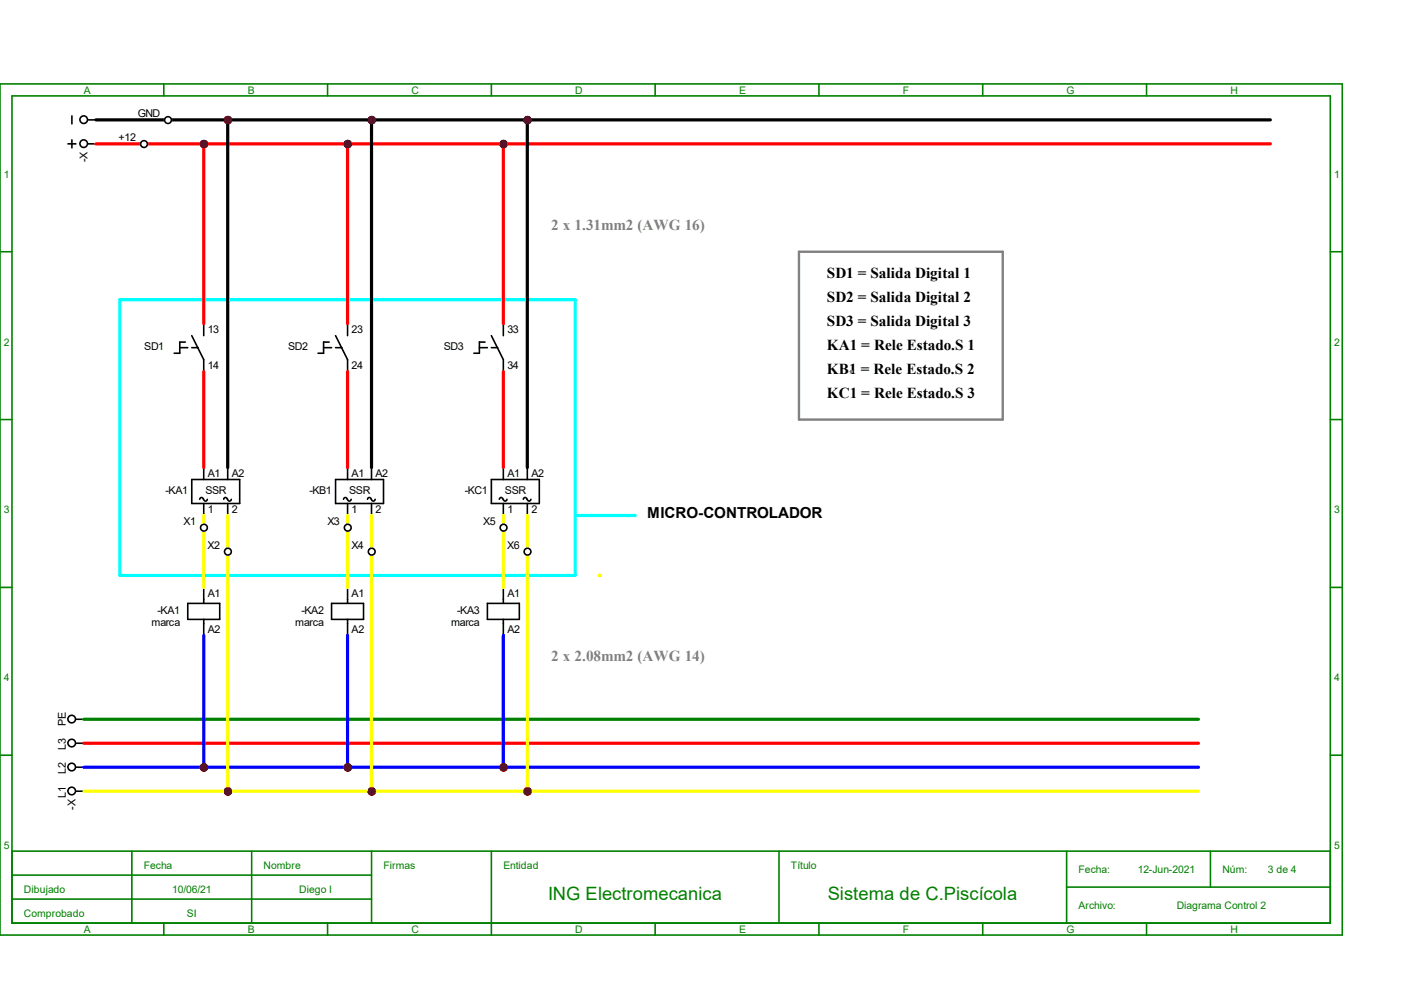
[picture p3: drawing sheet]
<svg xmlns="http://www.w3.org/2000/svg" width="297mm" height="210mm" viewBox="0 0 297 210" stroke-linecap="round" stroke-linejoin="round" font-family="sans-serif">
<g fill="none" stroke="#008000" stroke-width=".34">
<path d="M0 17.8h284.5v180.3h-284.5zM34.7 17.8v2.5M69.4 17.8v2.5M104.1 17.8v2.5M138.9 17.8v2.5M173.6 17.8v2.5M208.3 17.8v2.5M243 17.8v2.5M2.5 20.3h279.4v175.3h-279.4zM0 53.3h2.5M281.9 53.3h2.6M0 88.9h2.5"/>
<path d="M281.9 88.9h2.6M0 124.5h2.5M281.9 124.5h2.6M0 160h2.5M281.9 160h2.6M2.5 180.3h279.4M2.5 185.4h76.2M2.5 190.5h76.2M27.9 180.3v15.3M34.7 195.6v2.5M53.3 180.3v15.3M69.4 195.6v2.5"/>
<path d="M78.7 180.3v15.3M104.1 180.3v17.8M138.9 195.6v2.5M165.1 180.3v15.3M173.6 195.6v2.5M208.3 195.6v2.5M226.1 188h55.8M226.1 180.3v15.3M243 195.6v2.5M256.5 180.3v7.7"/>
</g>
<g fill="none" stroke="#000" stroke-width=".34">
<path d="M38.1 73.7h1.7M39.3 72.5h-1.2v2.3h-1.2M40.6 71.1l2.6 5.1v2.5M40.6 73.7h1.4M43.2 68.6v2.5M68.6 73.7h1.7M69.8 72.5h-1.2v2.3h-1.2M71.1 73.7h1.4M71.1 71.1l2.6 5.1v2.5M73.7 68.6v2.5M101.6 73.7h1.7M102.8 72.5h-1.2v2.3h-1.2"/>
<path d="M104.1 73.7h1.4M104.1 71.1l2.6 5.1v2.5M106.7 68.6v2.5M39.8 127.8h6.8v3.4h-6.8zM43.2 124.5v3.3M43.2 131.2v3.4"/>
</g>
<g fill="#f00" stroke="#800000" stroke-width=".34">
<circle cx="43.2" cy="30.5" r=".55"/>
<circle cx="73.7" cy="30.5" r=".55"/>
<circle cx="106.7" cy="30.5" r=".55"/>
</g>
<g fill="none" stroke="#000" stroke-width=".34">
<path d="M14.4 30.5h1.7M15.2 24.6v1.6M15.2 29.6v1.7M18.6 30.5h1.7M18.6 25.4h1.7M43.2 99.1v2.5M48.3 99.1v2.5M40.6 101.6h10.2v5.1h-10.2zM42.3 105.8a.38 .38 0 0 1 .4-.4 .38 .38 0 0 1 .4 .4M43.2 105.8a.38 .38 0 0 0 .4 .4 .38 .38 0 0 0 .3-.4M43.2 106.7v2.5M47.4 105.8a.38 .38 0 0 1 .4-.4 .38 .38 0 0 1 .4 .4"/>
<path d="M48.3 105.8a.38 .38 0 0 0 .3 .4 .38 .38 0 0 0 .4-.4M48.3 106.7v2.5M70.3 127.8h6.7v3.4h-6.7zM73.7 124.5v3.3M73.7 131.2v3.4M103.3 127.8h6.8v3.4h-6.8zM106.7 124.5v3.3M106.7 131.2v3.4"/>
<circle cx="17.7" cy="30.4" r=".8"/>
<circle cx="17.7" cy="25.4" r=".8"/>
</g>
<circle cx="48.3" cy="25.4" r=".55" fill="#f00" stroke="#800000" stroke-width=".34"/>
<g fill="none" stroke="#000" stroke-width=".34">
<path d="M73.7 99.1v2.5M78.7 99.1v2.5M106.7 99.1v2.5M111.8 99.1v2.5M71.1 101.6h10.2v5.1h-10.2zM72.8 105.8a.38 .38 0 0 1 .4-.4 .38 .38 0 0 1 .4 .4M73.7 105.8a.38 .38 0 0 0 .3 .4 .38 .38 0 0 0 .4-.4M73.7 106.7v2.5M77.9 105.8a.38 .38 0 0 1 .4-.4 .38 .38 0 0 1 .4 .4M78.7 105.8a.38 .38 0 0 0 .4 .4 .38 .38 0 0 0 .4-.4M78.7 106.7v2.5M104.1 101.6h10.2v5.1h-10.2z"/>
<path d="M105.8 105.8a.38 .38 0 0 1 .4-.4 .38 .38 0 0 1 .4 .4M106.7 105.8a.38 .38 0 0 0 .4 .4 .38 .38 0 0 0 .3-.4M106.7 106.7v2.5M110.9 105.8a.38 .38 0 0 1 .4-.4 .38 .38 0 0 1 .4 .4M111.8 105.8a.38 .38 0 0 0 .3 .4 .38 .38 0 0 0 .4-.4M111.8 106.7v2.5"/>
</g>
<g fill="#f00" stroke="#800000" stroke-width=".34">
<circle cx="78.8" cy="25.4" r=".55"/>
<circle cx="111.8" cy="25.4" r=".55"/>
</g>
<g fill="none" stroke="#000" stroke-width=".34">
<path d="M16.1 157.5h1.7M16.1 152.4h1.7M16.1 167.6h1.7M16.1 162.6h1.7"/>
<circle cx="15.2" cy="157.4" r=".8"/>
<circle cx="15.2" cy="152.4" r=".8"/>
<circle cx="15.2" cy="167.6" r=".8"/>
<circle cx="15.2" cy="162.5" r=".8"/>
</g>
<g fill="#f00" stroke="#800000" stroke-width=".34">
<circle cx="48.3" cy="167.7" r=".55"/>
<circle cx="43.2" cy="162.6" r=".55"/>
<circle cx="73.7" cy="162.6" r=".55"/>
<circle cx="106.7" cy="162.6" r=".55"/>
<circle cx="78.8" cy="167.7" r=".55"/>
<circle cx="111.8" cy="167.7" r=".55"/>
</g>
<circle cx="127" cy="121.9" r=".34" fill="#ff0"/>
<path d="M25.4 63.5h96.5v58.4h-96.5zM121.9 109.2h12.7" fill="none" stroke="#0ff" stroke-width=".68"/>
<path d="M169.3 53.3h43.2v35.6h-43.2z" fill="none" stroke="#808080" stroke-width=".51"/>
<circle cx="180.3" cy="78.7" r=".25" fill="#808080"/>
<g fill="#f00" stroke="#800000" stroke-width=".68">
<circle cx="43.2" cy="30.5" r=".55"/>
<circle cx="73.7" cy="30.5" r=".55"/>
<circle cx="106.7" cy="30.5" r=".55"/>
<circle cx="48.3" cy="25.4" r=".55"/>
<circle cx="78.8" cy="25.4" r=".55"/>
<circle cx="111.8" cy="25.4" r=".55"/>
<circle cx="48.3" cy="167.7" r=".55"/>
<circle cx="43.2" cy="162.6" r=".55"/>
<circle cx="73.7" cy="162.6" r=".55"/>
<circle cx="106.7" cy="162.6" r=".55"/>
<circle cx="78.8" cy="167.7" r=".55"/>
<circle cx="111.8" cy="167.7" r=".55"/>
</g>
<path d="M20.3 30.5h248.9M43.2 30.5v38.1M73.7 30.5v38.1M106.7 30.5v38.1M43.2 78.7v20.4M73.7 78.7v20.4M106.7 78.7v20.4M17.8 157.5h236.2" fill="none" stroke="#f00" stroke-width=".68"/>
<g fill="#800000" stroke="#800000" stroke-width=".68">
<circle cx="43.2" cy="30.5" r=".55"/>
<circle cx="73.7" cy="30.5" r=".55"/>
<circle cx="106.7" cy="30.5" r=".55"/>
<circle cx="48.3" cy="25.4" r=".55"/>
<circle cx="78.8" cy="25.4" r=".55"/>
<circle cx="111.8" cy="25.4" r=".55"/>
<circle cx="48.3" cy="167.7" r=".55"/>
<circle cx="43.2" cy="162.6" r=".55"/>
<circle cx="73.7" cy="162.6" r=".55"/>
<circle cx="106.7" cy="162.6" r=".55"/>
<circle cx="78.8" cy="167.7" r=".55"/>
<circle cx="111.8" cy="167.7" r=".55"/>
</g>
<path d="M20.3 25.4h248.9M48.3 25.4v73.7M78.7 25.4v73.7M111.8 25.4v73.7" fill="none" stroke="#010000" stroke-width=".68"/>
<path d="M43.2 109.2v15.3M48.3 109.2v58.4M73.7 109.2v15.3M78.7 109.2v58.4M106.7 109.2v15.3M111.8 109.2v58.4M17.8 167.6h236.2" fill="none" stroke="#ff0" stroke-width=".68"/>
<path d="M43.2 134.6v28M73.7 134.6v28M106.7 134.6v28M17.8 162.6h236.2" fill="none" stroke="#00f" stroke-width=".68"/>
<path d="M17.8 152.4h236.2" fill="none" stroke="#008000" stroke-width=".68"/>
<circle cx="30.5" cy="30.5" r=".72" fill="#fff" stroke="#fff" stroke-width=".34"/>
<circle cx="30.5" cy="30.5" r=".72" fill="#fff" stroke="#000" stroke-width=".34"/>
<circle cx="35.6" cy="25.4" r=".72" fill="#fff" stroke="#fff" stroke-width=".34"/>
<circle cx="35.6" cy="25.4" r=".72" fill="#fff" stroke="#000" stroke-width=".34"/>
<circle cx="43.2" cy="111.8" r=".72" fill="#fff" stroke="#fff" stroke-width=".34"/>
<circle cx="43.2" cy="111.8" r=".72" fill="#fff" stroke="#000" stroke-width=".34"/>
<circle cx="48.3" cy="116.9" r=".72" fill="#fff" stroke="#fff" stroke-width=".34"/>
<circle cx="48.3" cy="116.9" r=".72" fill="#fff" stroke="#000" stroke-width=".34"/>
<circle cx="73.7" cy="111.8" r=".72" fill="#fff" stroke="#fff" stroke-width=".34"/>
<circle cx="73.7" cy="111.8" r=".72" fill="#fff" stroke="#000" stroke-width=".34"/>
<circle cx="78.8" cy="116.9" r=".72" fill="#fff" stroke="#fff" stroke-width=".34"/>
<circle cx="78.8" cy="116.9" r=".72" fill="#fff" stroke="#000" stroke-width=".34"/>
<circle cx="106.7" cy="111.8" r=".72" fill="#fff" stroke="#fff" stroke-width=".34"/>
<circle cx="106.7" cy="111.8" r=".72" fill="#fff" stroke="#000" stroke-width=".34"/>
<circle cx="111.8" cy="116.9" r=".72" fill="#fff" stroke="#fff" stroke-width=".34"/>
<circle cx="111.8" cy="116.9" r=".72" fill="#fff" stroke="#000" stroke-width=".34"/>
<g font-size="3.9" fill="#008000">
<text x="116.2" y="190.7">ING Electromecanica</text>
<text x="175.4" y="190.7">Sistema de C.Piscícola</text>
</g>
<g font-size="3.2" fill="#808080">
<text x="116.8" y="48.7">2 x 1.31mm2 (AWG 16)</text>
<text x="116.8" y="140.1">2 x 2.08mm2 (AWG 14)</text>
</g>
<g font-size="3.2">
<text x="175.3" y="58.8">SD1 = Salida Digital 1</text>
<text x="175.3" y="63.9">SD2 = Salida Digital 2</text>
<text x="175.3" y="69">SD3 = Salida Digital 3</text>
<text x="175.3" y="74.1">KA1 = Rele Estado.S 1</text>
<text x="175.3" y="79.2">KB1 = Rele Estado.S 2</text>
<text x="175.3" y="84.2">KC1 = Rele Estado.S 3</text>
<text x="137.2" y="109.7">MICRO-CONTROLADOR</text>
</g>
<g font-size="2.3">
<text x="25.1" y="29.9">+12</text>
<text x="29.2" y="24.8">GND</text>
<text x="18.5" y="34.4" transform="rotate(-90 18.5 34.4)">-X</text>
<text x="44" y="70.5">13</text>
<text x="74.5" y="70.5">23</text>
<text x="107.5" y="70.5">33</text>
<text x="30.6" y="74.2">SD1</text>
<text x="61" y="74.2">SD2</text>
<text x="94.1" y="74.2">SD3</text>
<text x="44" y="78.1">14</text>
<text x="74.5" y="78.1">24</text>
<text x="107.5" y="78.1">34</text>
<text x="44" y="101">A1</text>
<text x="49.1" y="101">A2</text>
<text x="74.5" y="101">A1</text>
<text x="79.6" y="101">A2</text>
<text x="107.5" y="101">A1</text>
<text x="112.6" y="101">A2</text>
<text x="35.1" y="104.7">-KA1</text>
<text x="43.5" y="104.7">SSR</text>
<text x="65.6" y="104.7">-KB1</text>
<text x="74" y="104.7">SSR</text>
<text x="98.5" y="104.7">-KC1</text>
<text x="107" y="104.7">SSR</text>
<text x="38.9" y="111.2">X1</text>
<text x="44" y="108.6">1</text>
<text x="49.1" y="108.6">2</text>
<text x="69.4" y="111.2">X3</text>
<text x="74.5" y="108.6">1</text>
<text x="79.6" y="108.6">2</text>
<text x="102.4" y="111.2">X5</text>
<text x="107.5" y="108.6">1</text>
<text x="112.6" y="108.6">2</text>
<text x="44" y="116.2">X2</text>
<text x="74.5" y="116.2">X4</text>
<text x="107.5" y="116.2">X6</text>
<text x="33.4" y="130.1">-KA1</text>
<text x="44" y="126.4">A1</text>
<text x="63.9" y="130.1">-KA2</text>
<text x="74.5" y="126.4">A1</text>
<text x="96.9" y="130.1">-KA3</text>
<text x="107.5" y="126.4">A1</text>
<text x="32.1" y="132.7">marca</text>
<text x="44" y="134">A2</text>
<text x="62.6" y="132.7">marca</text>
<text x="74.5" y="134">A2</text>
<text x="95.6" y="132.7">marca</text>
<text x="107.5" y="134">A2</text>
<text x="14" y="153.8" transform="rotate(-90 14 153.8)">PE</text>
<text x="14" y="158.8" transform="rotate(-90 14 158.8)">L3</text>
<text x="14" y="163.9" transform="rotate(-90 14 163.9)">L2</text>
<text x="14" y="169" transform="rotate(-90 14 169)">L1</text>
<text x="16" y="171.6" transform="rotate(-90 16 171.6)">-X</text>
</g>
<g font-size="2.2" fill="#008000">
<text x="17.8" y="19.9">A</text>
<text x="52.5" y="19.9">B</text>
<text x="87.2" y="19.9">C</text>
<text x="121.9" y="19.9">D</text>
<text x="156.6" y="19.9">E</text>
<text x="191.3" y="19.9">F</text>
<text x="226.1" y="19.9">G</text>
<text x="260.8" y="19.9">H</text>
<text x=".8" y="37.7">1</text>
<text x="282.8" y="37.7">1</text>
<text x=".8" y="73.2">2</text>
<text x="282.8" y="73.2">2</text>
<text x=".8" y="108.8">3</text>
<text x="282.8" y="108.8">3</text>
<text x=".8" y="144.4">4</text>
<text x="282.8" y="144.4">4</text>
<text x=".8" y="179.9">5</text>
<text x="282.8" y="179.9">5</text>
<text x="30.5" y="184.1">Fecha</text>
<text x="55.9" y="184.1">Nombre</text>
<text x="81.3" y="184.1">Firmas</text>
<text x="106.7" y="184.2">Entidad</text>
<text x="167.6" y="184.2">Título</text>
<text x="228.6" y="185">Fecha:</text>
<text x="241.1" y="185">12-Jun-2021</text>
<text x="259.1" y="185">Núm:</text>
<text x="268.7" y="185">3 de 4</text>
<text x="5.1" y="189.2">Dibujado</text>
<text x="36.5" y="189.2">10/06/21</text>
<text x="63.4" y="189.2">Diego I</text>
<text x="5.1" y="194.3">Comprobado</text>
<text x="17.8" y="197.7">A</text>
<text x="39.6" y="194.3">SI</text>
<text x="52.5" y="197.7">B</text>
<text x="87.2" y="197.7">C</text>
<text x="121.9" y="197.7">D</text>
<text x="156.6" y="197.7">E</text>
<text x="191.3" y="197.7">F</text>
<text x="226.1" y="197.7">G</text>
<text x="228.6" y="192.6">Archivo:</text>
<text x="249.4" y="192.6">Diagrama Control 2</text>
<text x="260.8" y="197.7">H</text>
</g>
</svg>
